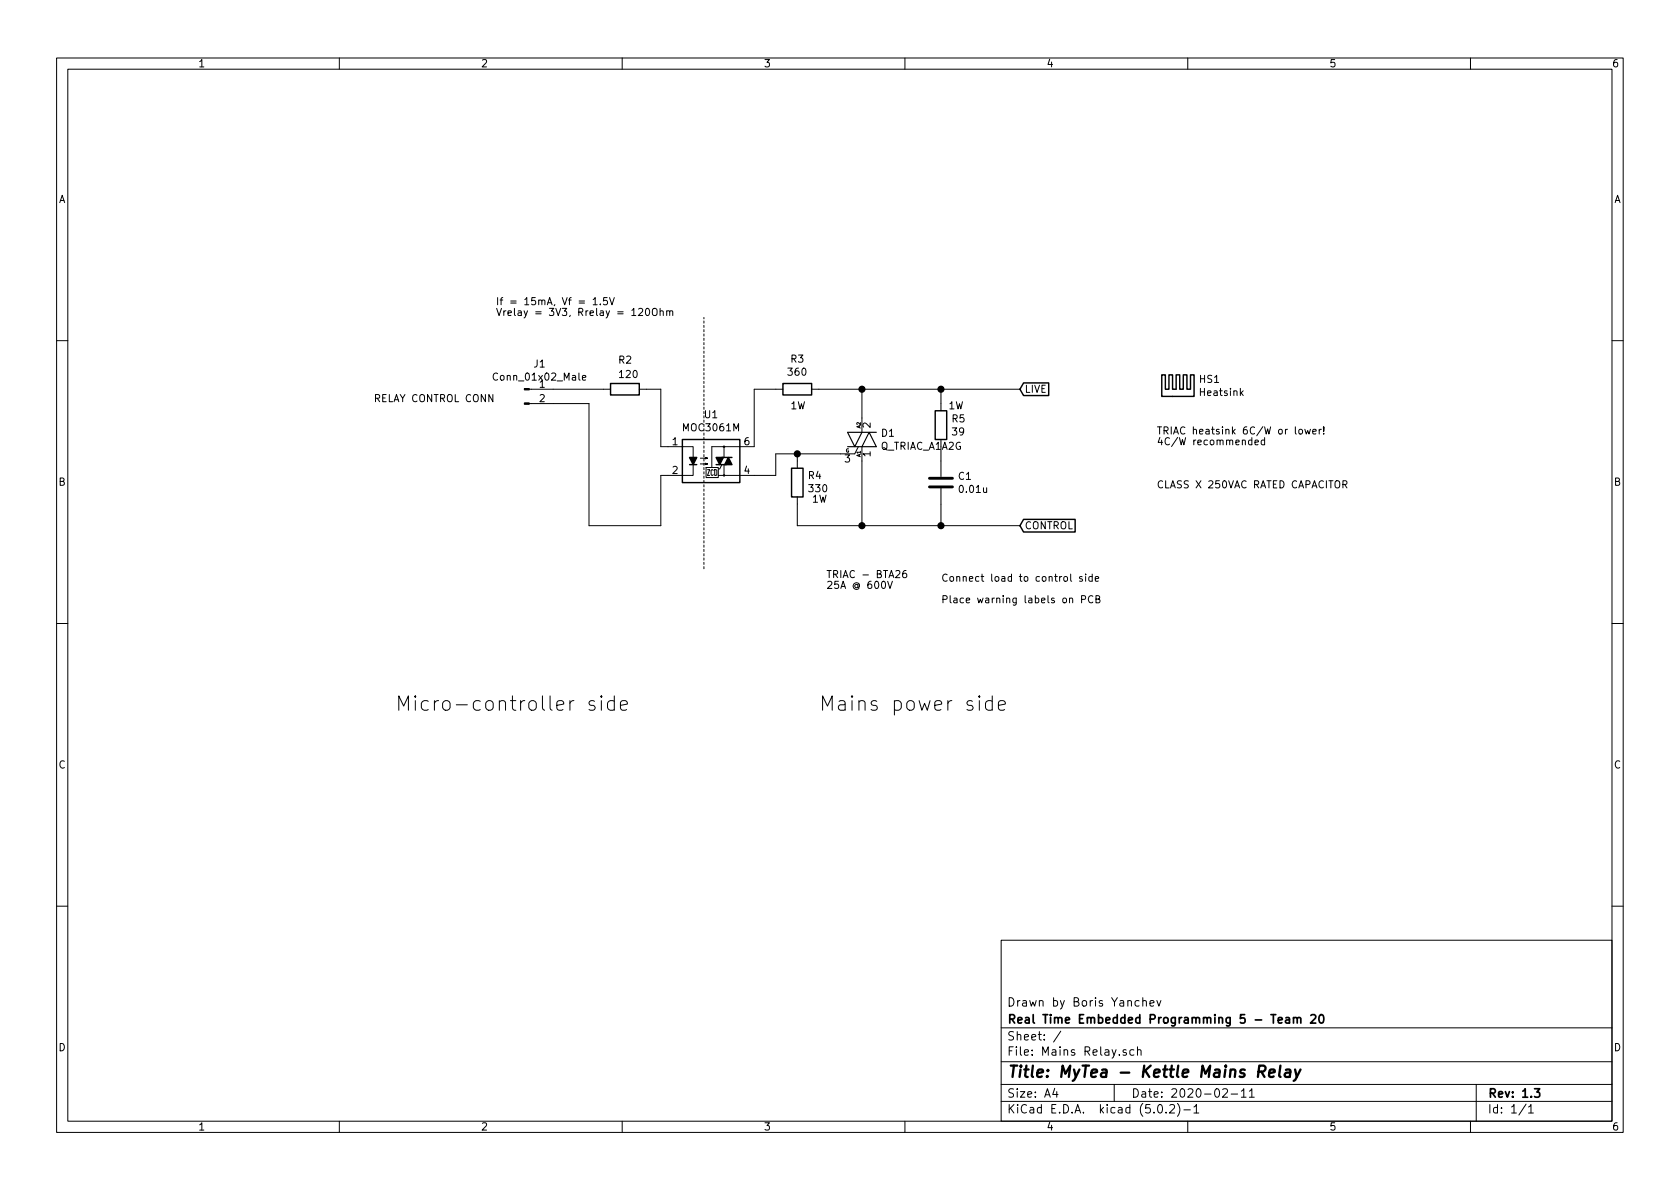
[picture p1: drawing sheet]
EESchema Schematic File Version 4
LIBS:Mains Relay-cache
EELAYER 26 0
EELAYER END
$Descr A4 11693 8268
encoding utf-8
Sheet 1 1
Title "MyTea - Kettle Mains Relay"
Date "2020-02-11"
Rev "1.3"
Comp "Real Time Embedded Programming 5 - Team 20"
Comment1 "Drawn by Boris Yanchev"
Comment2 ""
Comment3 ""
Comment4 ""
$EndDescr
$Comp
L Relay_SolidState:MOC3061M U1
U 1 1
P 4950 3200
F 0 "U1" H 4950 3525 50  0000 C CNN
F 1 "MOC3061M" H 4950 3434 50  0000 C CNN
F 2 "Package_DIP:DIP-6_W7.62mm_Socket_LongPads" H 4750 3000 50  0001 L CIN
F 3 "http://www.fairchildsemi.com/ds/MO/MOC3061M.pdf" H 4915 3200 50  0001 L CNN
	1    4950 3200
	1    0    0    -1  
$EndComp
$Comp
L Device:R R2
U 1 1
P 4350 2700
F 0 "R2" V 4550 2750 50  0000 R CNN
F 1 "120" V 4450 2750 50  0000 R CNN
F 2 "Resistor_THT:R_Axial_DIN0207_L6.3mm_D2.5mm_P10.16mm_Horizontal" V 4280 2700 50  0001 C CNN
F 3 "~" H 4350 2700 50  0001 C CNN
	1    4350 2700
	0    -1   -1   0   
$EndComp
Wire Wire Line
	4600 3100 4650 3100
Text Notes 3450 2200 0    50   ~ 0
If = 15mA, Vf = 1.5V\nVrelay = 3V3, Rrelay = 120Ohm
Wire Wire Line
	4650 3300 4600 3300
$Comp
L Device:Q_TRIAC_A1A2G D1
U 1 1
P 6000 3050
F 0 "D1" H 6129 3096 50  0000 L CNN
F 1 "Q_TRIAC_A1A2G" H 6129 3005 50  0000 L CNN
F 2 "Package_TO_SOT_THT:TO-3P-3_Vertical" V 6075 3075 50  0001 C CNN
F 3 "~" V 6000 3050 50  0001 C CNN
	1    6000 3050
	1    0    0    -1  
$EndComp
Text GLabel 7100 2700 2    50   Input ~ 0
LIVE
Text GLabel 7100 3650 2    50   Input ~ 0
CONTROL
$Comp
L Device:R R3
U 1 1
P 5550 2700
F 0 "R3" V 5757 2700 50  0000 C CNN
F 1 "360" V 5666 2700 50  0000 C CNN
F 2 "Resistor_THT:R_Axial_DIN0414_L11.9mm_D4.5mm_P15.24mm_Horizontal" V 5480 2700 50  0001 C CNN
F 3 "~" H 5550 2700 50  0001 C CNN
	1    5550 2700
	0    -1   -1   0   
$EndComp
Wire Wire Line
	5700 2700 6000 2700
Wire Wire Line
	6000 2700 6000 2900
Connection ~ 6000 2700
Wire Wire Line
	6000 3200 6000 3650
Wire Wire Line
	6000 3650 6550 3650
$Comp
L Device:R R5
U 1 1
P 6550 2950
F 0 "R5" H 6620 2996 50  0000 L CNN
F 1 "39" H 6620 2905 50  0000 L CNN
F 2 "Resistor_THT:R_Axial_DIN0414_L11.9mm_D4.5mm_P15.24mm_Horizontal" V 6480 2950 50  0001 C CNN
F 3 "~" H 6550 2950 50  0001 C CNN
	1    6550 2950
	1    0    0    -1  
$EndComp
$Comp
L Device:C C1
U 1 1
P 6550 3350
F 0 "C1" H 6665 3396 50  0000 L CNN
F 1 "0.01u" H 6665 3305 50  0000 L CNN
F 2 "Capacitor_THT:C_Rect_L18.0mm_W5.0mm_P15.00mm_FKS3_FKP3" H 6588 3200 50  0001 C CNN
F 3 "~" H 6550 3350 50  0001 C CNN
	1    6550 3350
	1    0    0    -1  
$EndComp
$Comp
L Device:R R4
U 1 1
P 5550 3350
F 0 "R4" H 5480 3304 50  0000 R CNN
F 1 "330" H 5480 3395 50  0000 R CNN
F 2 "Resistor_THT:R_Axial_DIN0414_L11.9mm_D4.5mm_P15.24mm_Horizontal" V 5480 3350 50  0001 C CNN
F 3 "~" H 5550 3350 50  0001 C CNN
	1    5550 3350
	-1   0    0    1   
$EndComp
Wire Wire Line
	5550 3150 5550 3200
Wire Wire Line
	5550 3650 6000 3650
Wire Wire Line
	5550 3500 5550 3650
Wire Wire Line
	5550 3150 5850 3150
Connection ~ 6000 3650
Wire Wire Line
	6000 2700 6550 2700
Wire Wire Line
	6550 2700 6550 2800
Wire Wire Line
	6550 3100 6550 3200
Wire Wire Line
	6550 3500 6550 3650
Connection ~ 6550 3650
Wire Wire Line
	6550 3650 7100 3650
$Comp
L Connector:Conn_01x02_Male J1
U 1 1
P 3650 2700
F 0 "J1" H 3756 2878 50  0000 C CNN
F 1 "Conn_01x02_Male" H 3756 2787 50  0000 C CNN
F 2 "Connector_Molex:Molex_KK-254_AE-6410-02A_1x02_P2.54mm_Vertical" H 3650 2700 50  0001 C CNN
F 3 "~" H 3650 2700 50  0001 C CNN
	1    3650 2700
	1    0    0    -1  
$EndComp
Wire Wire Line
	4100 2800 4100 3650
Wire Wire Line
	4600 3650 4600 3300
Wire Wire Line
	5250 2700 5400 2700
Wire Wire Line
	5250 2700 5250 3100
Wire Wire Line
	5250 3300 5400 3300
Wire Wire Line
	5400 3300 5400 3150
Wire Wire Line
	5400 3150 5550 3150
Connection ~ 5550 3150
Text Notes 2600 2800 0    50   ~ 0
RELAY CONTROL CONN
Connection ~ 6550 2700
Wire Wire Line
	4100 2800 3850 2800
Wire Wire Line
	6550 2700 7100 2700
$Comp
L Mechanical:Heatsink HS1
U 1 1
P 8200 2750
F 0 "HS1" H 8342 2871 50  0000 L CNN
F 1 "Heatsink" H 8342 2780 50  0000 L CNN
F 2 "Heatsink:Heatsink_Fischer_SK129-STS_42x25mm_2xDrill2.5mm" H 8212 2750 50  0001 C CNN
F 3 "" H 8212 2750 50  0001 C CNN
	1    8200 2750
	1    0    0    -1  
$EndComp
Text Notes 8050 3100 0    50   ~ 0
TRIAC heatsink 6C/W or lower!\n4C/W recommended
Wire Notes Line
	4900 3950 4900 2200
Text Notes 2750 4950 0    100  ~ 0
Micro-controller side
Text Notes 5750 4100 0    50   ~ 0
TRIAC - BTA26\n25A @ 600V
Text Notes 5700 4950 0    100  ~ 0
Mains power side
Text Notes 6550 4200 0    50   ~ 0
Connect load to control side\n\nPlace warning labels on PCB
Wire Wire Line
	4100 3650 4600 3650
Wire Wire Line
	3850 2700 4200 2700
Wire Wire Line
	4500 2700 4600 2700
Wire Wire Line
	4600 2700 4600 3100
Text Notes 8050 3400 0    50   ~ 0
CLASS X 250VAC RATED CAPACITOR
Text Notes 5500 2850 0    50   ~ 0
1W
Text Notes 5650 3500 0    50   ~ 0
1W
Text Notes 6600 2850 0    50   ~ 0
1W
$EndSCHEMATC
